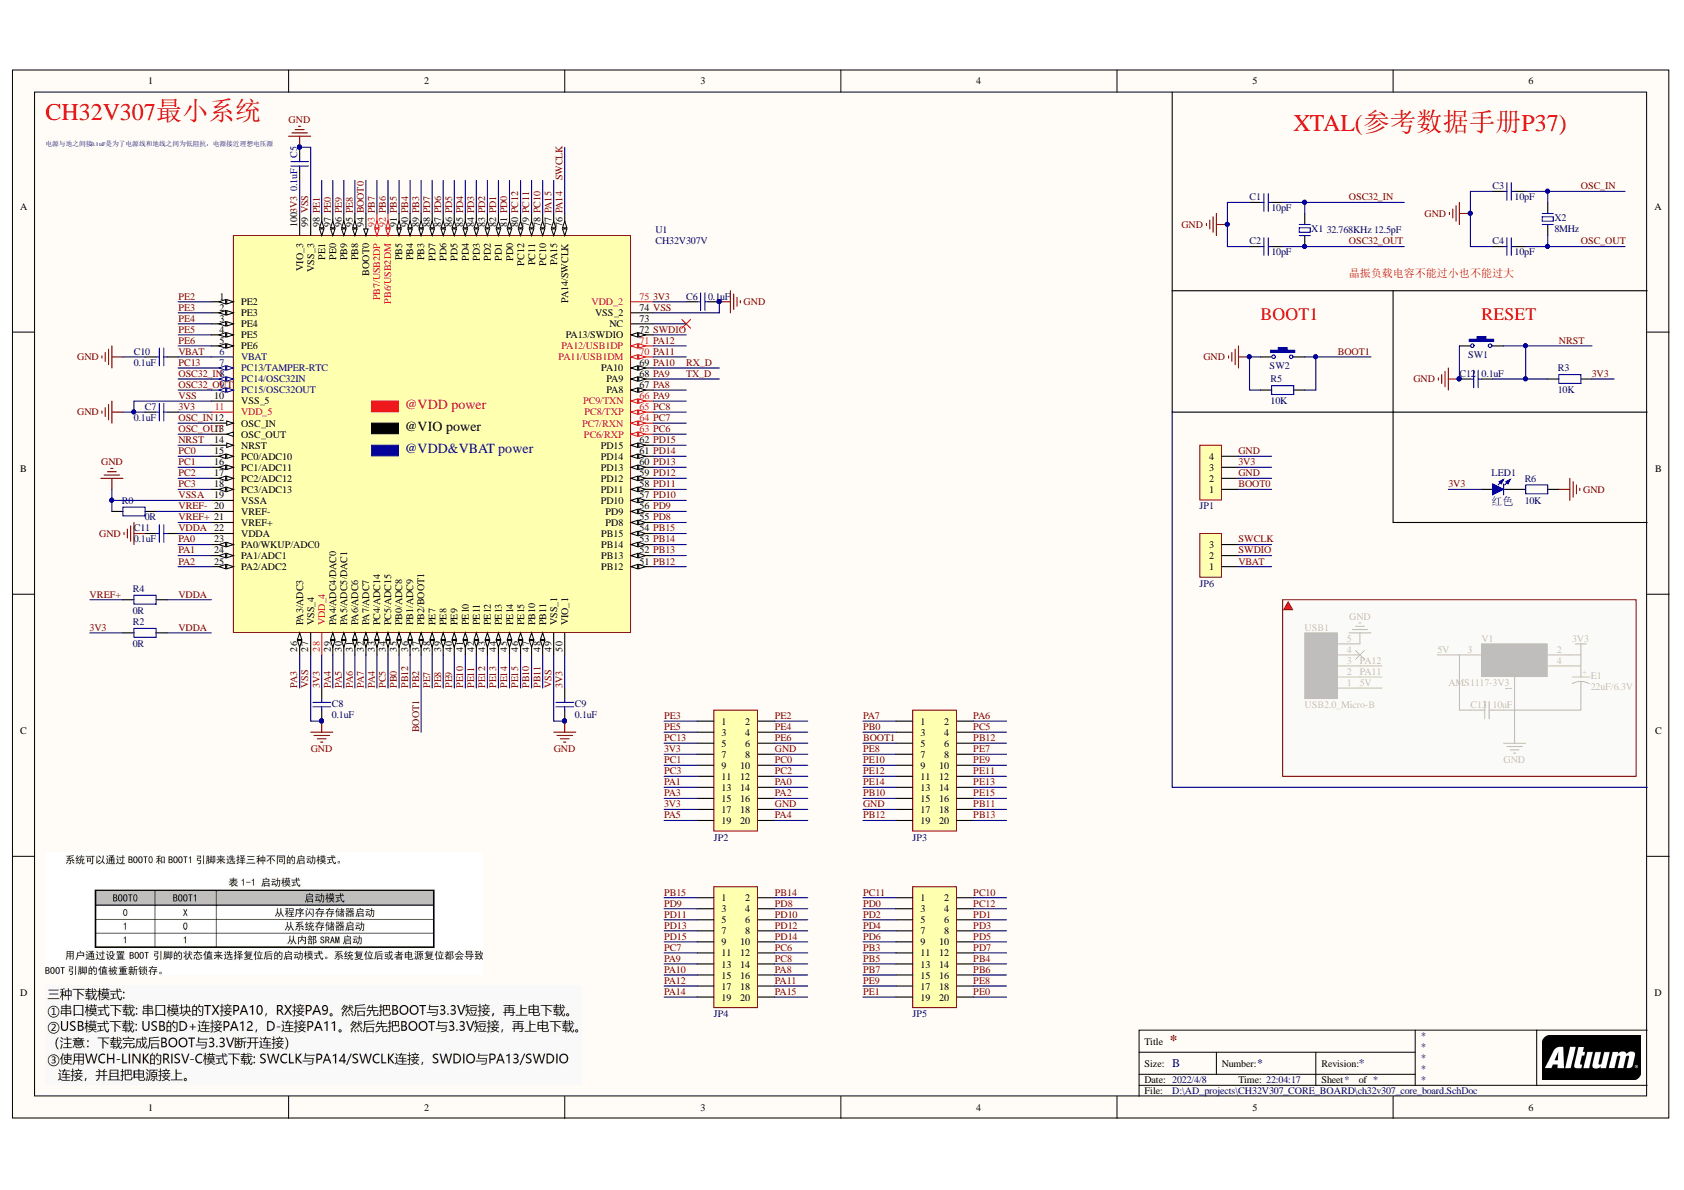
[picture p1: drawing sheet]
# Altium schematic sheet ch32v307_core_board.SchDoc
size B

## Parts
C1  10pF  [C0805_L]
C2  10pF  [C0805_L]
C3  10pF  [C0805_L]
C4  10pF  [C0805_L]
C5  0.1uF  [C0805_L]
C6  0.1uF  [C0805_L]
C7  0.1uF  [C0805_L]
C8  0.1uF  [C0805_L]
C9  0.1uF  [C0805_L]
C10  0.1uF  [C0805_L]
C11  0.1uF  [C0805_L]
C12  0.1uF  [C0805_L]
C13  10uF  [C0805_L]  (masked out: inside a compile mask, not in the netlist)
E1  22uF/6.3V  [C_3216]  (masked out: inside a compile mask, not in the netlist)
JP1  HDR-1X4  [HDR2.54-LI-4P]  (value not drawn)
JP2  Header 2X10  [HDR2.54-LI-2x10P]  (value not drawn)
JP3  Header 2X10  [HDR2.54-LI-2x10P]  (value not drawn)
JP4  Header 2X10  [HDR2.54-LI-2x10P]  (value not drawn)
JP5  Header 2X10  [HDR2.54-LI-2x10P]  (value not drawn)
JP6  HDR-1X3  [HDR2.54-LI-3P]  (value not drawn)
LED1  红色  [LED0805_G]
R0  0R  [R0805_L]
R2  0R  [R0805_L]
R3  10K  [R0805_L]
R4  0R  [R0805_L]
R5  10K  [R0805_L]
R6  10K  [R0805_L]
SW1  3x6x5  [SW SMD-3*6*4.3]  (value not drawn)
SW2  3x6x5  [SW SMD-3*6*4.3]  (value not drawn)
U1  CH32V307V  [LQFP100]
USB1  USB2.0_Micro-B  [USB2.0_MICRO-B_1]  (masked out: inside a compile mask, not in the netlist)
V1  AMS1117-3V3  [SOT223_L]  (masked out: inside a compile mask, not in the netlist)
X1  32.768KHz 12.5pF  [XTAL-3215-2P]
X2  8MHz  [XTAL-5032-2P]

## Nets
GND: C1.1 C2.1 C3.1 C4.1 C5.2 C6.2 C7.2 C8.2 C9.2 C10.2 C11.2 C12.1 JP1.2 JP1.4 JP2.8 JP2.18 JP3.17 R0.1 R5.1 R6.2 SW1.1 SW2.1 U1.10(VSS_5) U1.19(VSSA) U1.27(VSS_4) U1.49(VSS_1) U1.74(VSS_2) U1.99(VSS_3)  [also labelled VSS, VSSA]
3V3: C5.1 C6.1 C7.1 C8.1 C9.1 JP1.3 JP2.7 JP2.17 LED1.1(A) R2.1 R3.2 U1.11(VDD_5) U1.28(VDD_4) U1.50(VIO_1) U1.75(VDD_2) U1.100(VIO_3)
BOOT0: JP1.1 U1.94(BOOT0)
BOOT1: JP3.5 R5.2 SW2.2 U1.37(PB2/BOOT1)  [also labelled PB2]
NRST: C12.2 R3.1 SW1.2 U1.14(NRST)
OSC32_IN: C1.2 U1.8(PC14/OSC32IN) X1.2
OSC32_OUT: C2.2 U1.9(PC15/OSC32OUT) X1.1
OSC_IN: C3.2 U1.12(OSC_IN) X2.2
OSC_OUT: C4.2 U1.13(OSC_OUT) X2.1
PA0: JP2.14 U1.23(PA0/WKUP/ADC0)
PA1: JP2.13 U1.24(PA1/ADC1)
PA2: JP2.16 U1.25(PA2/ADC2)
PA3: JP2.15 U1.26(PA3/ADC3)
PA4: JP2.20 U1.29(PA4/ADC4/DAC0) U1.33(PC4/ADC14)
PA5: JP2.19 U1.30(PA5/ADC5/DAC1)
PA6: JP3.2 U1.31(PA6/ADC6)
PA7: JP3.1 U1.32(PA7/ADC7)
PA8: JP4.16 U1.67(PA8)
PA9: JP4.13 U1.66(PC9/TXN) U1.68(PA9)  [also labelled TX_D]
PA10: JP4.15 U1.69(PA10)  [also labelled RX_D]
PA11: JP4.18 U1.70(PA11/USB1DM)
PA12: JP4.17 U1.71(PA12/USB1DP)
PA14: JP4.19 JP6.3 U1.76(PA14/SWCLK)  [also labelled SWCLK]
PA15: JP4.20 U1.77(PA15)
PB0: JP3.3 U1.35(PB0/ADC8)
PB3: JP5.11 U1.89(PB3)
PB4: JP5.14 U1.90(PB4)
PB5: JP5.13 U1.91(PB5)
PB6: JP5.16 U1.92(PB6/USB2DM)
PB7: JP5.15 U1.93(PB7/USB2DP)
PB10: JP3.15 U1.47(PB10)
PB11: JP3.18 U1.48(PB11)
PB12: JP3.6 JP3.19 U1.36(PB1/ADC9) U1.51(PB12)
PB13: JP3.20 U1.52(PB13)
PB14: JP4.2 U1.53(PB14)
PB15: JP4.1 U1.54(PB15)
PC0: JP2.10 U1.15(PC0/ADC10)
PC1: JP2.9 U1.16(PC1/ADC11)
PC2: JP2.12 U1.17(PC2/ADC12)
PC3: JP2.11 U1.18(PC3/ADC13)
PC5: JP3.4 U1.34(PC5/ADC15)
PC6: JP4.12 U1.63(PC6/RXP)
PC7: JP4.11 U1.64(PC7/RXN)
PC8: JP4.14 U1.65(PC8/TXP)
PC10: JP5.2 U1.78(PC10)
PC11: JP5.1 U1.79(PC11)
PC12: JP5.4 U1.80(PC12)
PC13: JP2.5 U1.7(PC13/TAMPER-RTC)
PD0: JP5.3 U1.81(PD0)
PD1: JP5.6 U1.82(PD1)
PD2: JP5.5 U1.83(PD2)
PD3: JP5.8 U1.84(PD3)
PD4: JP5.7 U1.85(PD4)
PD5: JP5.10 U1.86(PD5)
PD6: JP5.9 U1.87(PD6)
PD7: JP5.12 U1.88(PD7)
PD8: JP4.4 U1.55(PD8)
PD9: JP4.3 U1.56(PD9)
PD10: JP4.6 U1.57(PD10)
PD11: JP4.5 U1.58(PD11)
PD12: JP4.8 U1.59(PD12)
PD13: JP4.7 U1.60(PD13)
PD14: JP4.10 U1.61(PD14)
PD15: JP4.9 U1.62(PD15)
PE0: JP5.20 U1.97(PE0)
PE1: JP5.19 U1.98(PE1)
PE2: JP2.2 U1.1(PE2)
PE3: JP2.1 U1.2(PE3)
PE4: JP2.4 U1.3(PE4)
PE5: JP2.3 U1.4(PE5)
PE6: JP2.6 U1.5(PE6)
PE7: JP3.8 U1.38(PE7)
PE8: JP3.7 JP5.18 U1.39(PE8) U1.95(PB8)
PE9: JP3.10 JP5.17 U1.40(PE9) U1.96(PB9)
PE10: JP3.9 U1.41(PE10)
PE11: JP3.12 U1.42(PE11)
PE12: JP3.11 U1.43(PE12)
PE13: JP3.14 U1.44(PE13)
PE14: JP3.13 U1.45(PE14)
PE15: JP3.16 U1.46(PE15)
SWDIO: JP6.2 U1.72(PA13/SWDIO)
VBAT: C10.1 JP6.1 U1.6(VBAT)
VDDA: C11.1 R2.2 R4.2 U1.22(VDDA)
VREF+: R4.1 U1.21(VREF+)
VREF-: R0.2 U1.20(VREF-)
NetLED1_2: LED1.2(K) R6.1

Not connected (* = marked no-connect by the designer): U1 73(NC)*

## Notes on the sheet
- CH32V307最小系统
- 电源与地之间接0.1uF是为了电源线和地线之间为低阻抗，电源接近理想电压源
- XTAL(参考数据手册P37)
- 晶振负载电容不能过小也不能过大
- (near SW2) BOOT1
- (near SW1) RESET
